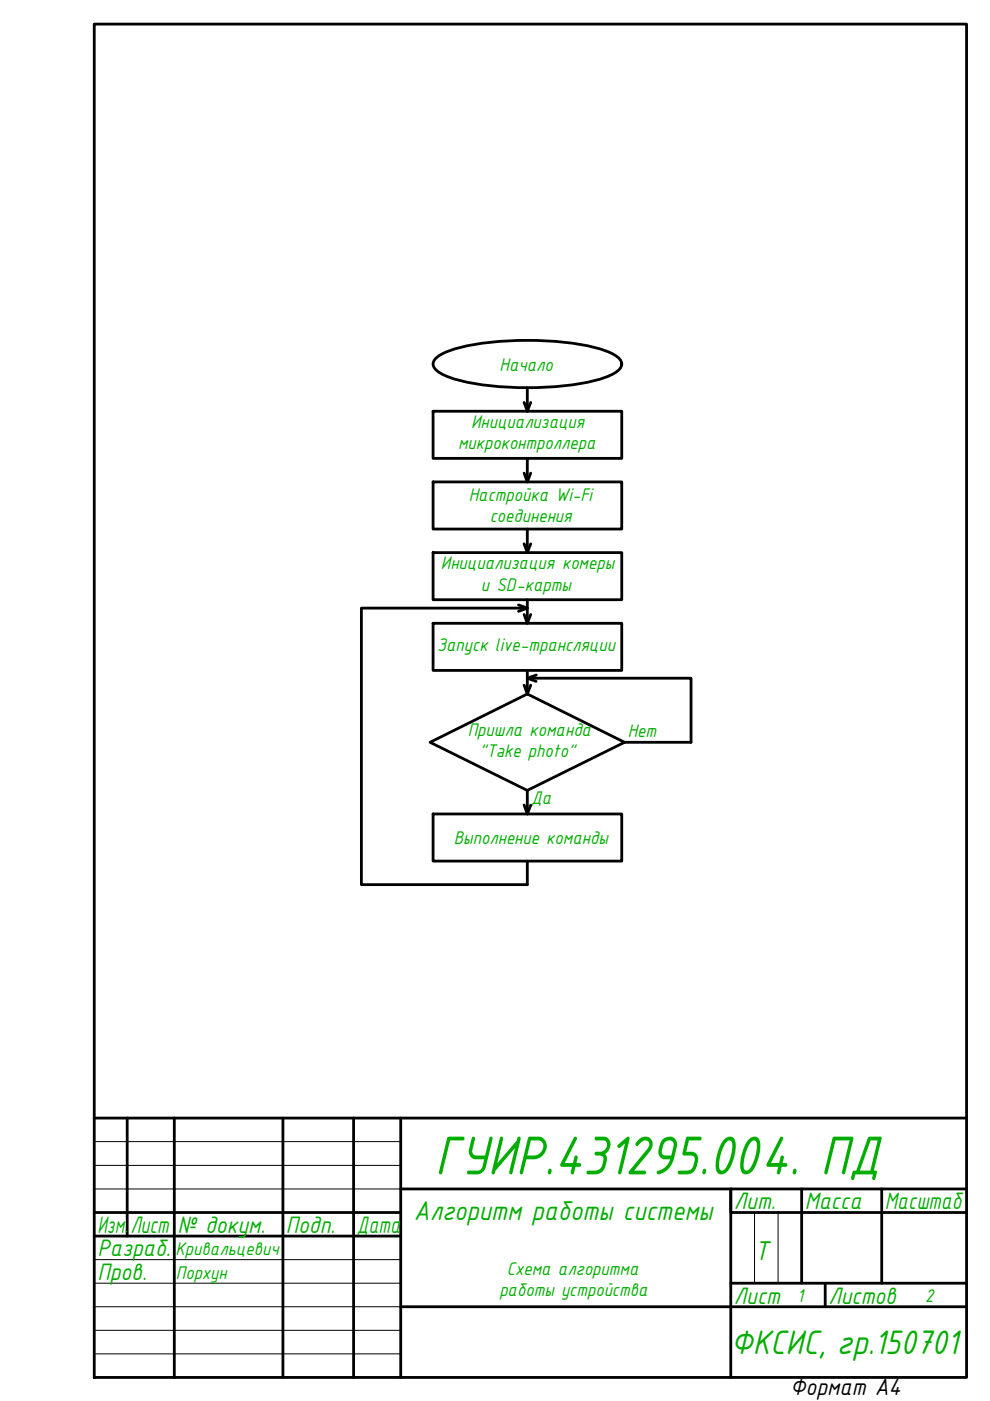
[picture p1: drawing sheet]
<svg xmlns="http://www.w3.org/2000/svg" width="210mm" height="297mm" viewBox="0 0 210 297" stroke-linecap="round" stroke-linejoin="round" font-family="sans-serif">
<!-- layer: 0 -->
<g fill="none" stroke="#000" stroke-width=".59">
<path d="M20 5.1h184.9v286.9h-184.9zM92.3 76.1a12.5 12.5 0 0 1 6.1-2.6 68.7 68.7 0 0 1 28.3 .3 11 11 0 0 1 4.7 2.3 1.64 1.64 0 0 1-.6 2.7 25 25 0 0 1-10.7 3 67.9 67.9 0 0 1-23.1-1.3 11 11 0 0 1-4.7-2.2 1.49 1.49 0 0 1 0-2.2zM91.8 87.2h40v10h-40zM111.1 85.3l.7 1.9 .7-1.9M111.8 82.2v5M111.8 97.2v5M91.8 102.2h40v10h-40zM91.8 117.2h40v10h-40zM111.1 100.3l.7 1.9 .7-1.9M111.1 115.3l.7 1.9 .7-1.9M111.8 112.2v5M91.8 132.2h40v9.9h-40z"/>
<path d="M109.9 128.3l1.9 .6-1.9 .7M111.1 130.3l.7 1.9 .7-1.9M111.8 128.9h-35.2v58.7h35.2v-5M111.8 127.2v5M91.2 157.4l20.6-10.3 20.6 10.3-20.6 10.2zM111.1 145.3l.7 1.8 .7-1.8M111.8 143.8h34.7v13.6h-14.1M111.8 142.1v5M113.7 143.1l-1.9 .7 1.9 .7M91.8 172.6h40v10h-40zM111.1 170.7l.7 1.9 .7-1.9M111.8 167.6v5"/>
<path d="M20 237.1h184.9M27 237.1v25M37 237.1v54.9M60 237.1v54.9M75 237.1v54.9M85 237.1v54.9M20 257.1h65M85 252.1h119.9M170 252.1v20M186.9 252.1v20M204.9 257.1h-50v-5v39.9M20 262.1h65"/>
<path d="M85 277.1h119.9M154.9 272.1h50M175 272.1v5"/>
</g>
<path d="M20 242h65M20 247.1h65M20 252.1h65M160 257.1v15M165 257.1v15M20 267.1h65M20 272.1h65M20 277.1h65M20 282.1h65M20 287h65" fill="none" stroke="#000" stroke-width=".21"/>
<text font-size="12.4" fill="#00ad00" x="92.2" y="249">ГУИР.431295.004. ПД</text>
<text font-size="7.8" fill="#00ad00" x="154.9" y="287.1">ФКСИС, гр.150701</text>
<g font-size="6.2" fill="#00ad00">
<text x="87.8" y="258.7">Алгоритм работы системы</text>
<text x="160" y="267.1">Т</text>
</g>
<g font-size="5.4" fill="#00ad00">
<text x="155.6" y="256.4">Лит.</text>
<text x="170.6" y="256.4">Масса</text>
<text x="187.6" y="256.4">Масштаб</text>
<text x="20.7" y="261.4">Изм.</text>
<text x="27.6" y="261.4">Лист</text>
<text x="37.6" y="261.4">№ докум.</text>
<text x="60.6" y="261.4">Подп.</text>
<text x="75.6" y="261.4">Дата</text>
<text x="20.7" y="266.3">Разраб.</text>
<text x="20.7" y="271.3">Пров.</text>
<text x="155.6" y="276.4">Лист</text>
<text x="175.6" y="276.4">Листов</text>
</g>
<text font-size="5.4" x="167.6" y="295.8">Формат А4</text>
<g font-size="4.2" fill="#00ad00">
<text x="105.9" y="78.6">Начало</text>
<text x="97.1" y="95.2">микроконтроллера</text>
<text x="99.9" y="90.7">Инициализация</text>
<text x="99.4" y="106.2">Настройка Wi-Fi</text>
<text x="103.8" y="110.6">соединения</text>
<text x="93.5" y="120.7">Инициализация комеры</text>
<text x="102" y="125.2">и SD-карты</text>
<text x="92.7" y="138.1">Запуск live-трансляции</text>
<text x="99.2" y="156.1">Пришла команда</text>
<text x="101.6" y="160.6">&quot;Take photo&quot;</text>
<text x="133.1" y="156.2">Нет</text>
<text x="112.6" y="170.5">Да</text>
<text x="96.2" y="179">Выполнение команды</text>
<text x="37.2" y="266.1">Кривальцевич</text>
<text x="37.3" y="271.3">Порхун</text>
<text x="105.9" y="274.8">работы устройства</text>
<text x="107.5" y="270.3">Схема алгоритма</text>
<text x="196.2" y="276">2</text>
<text x="169" y="276">1</text>
</g>
</svg>
